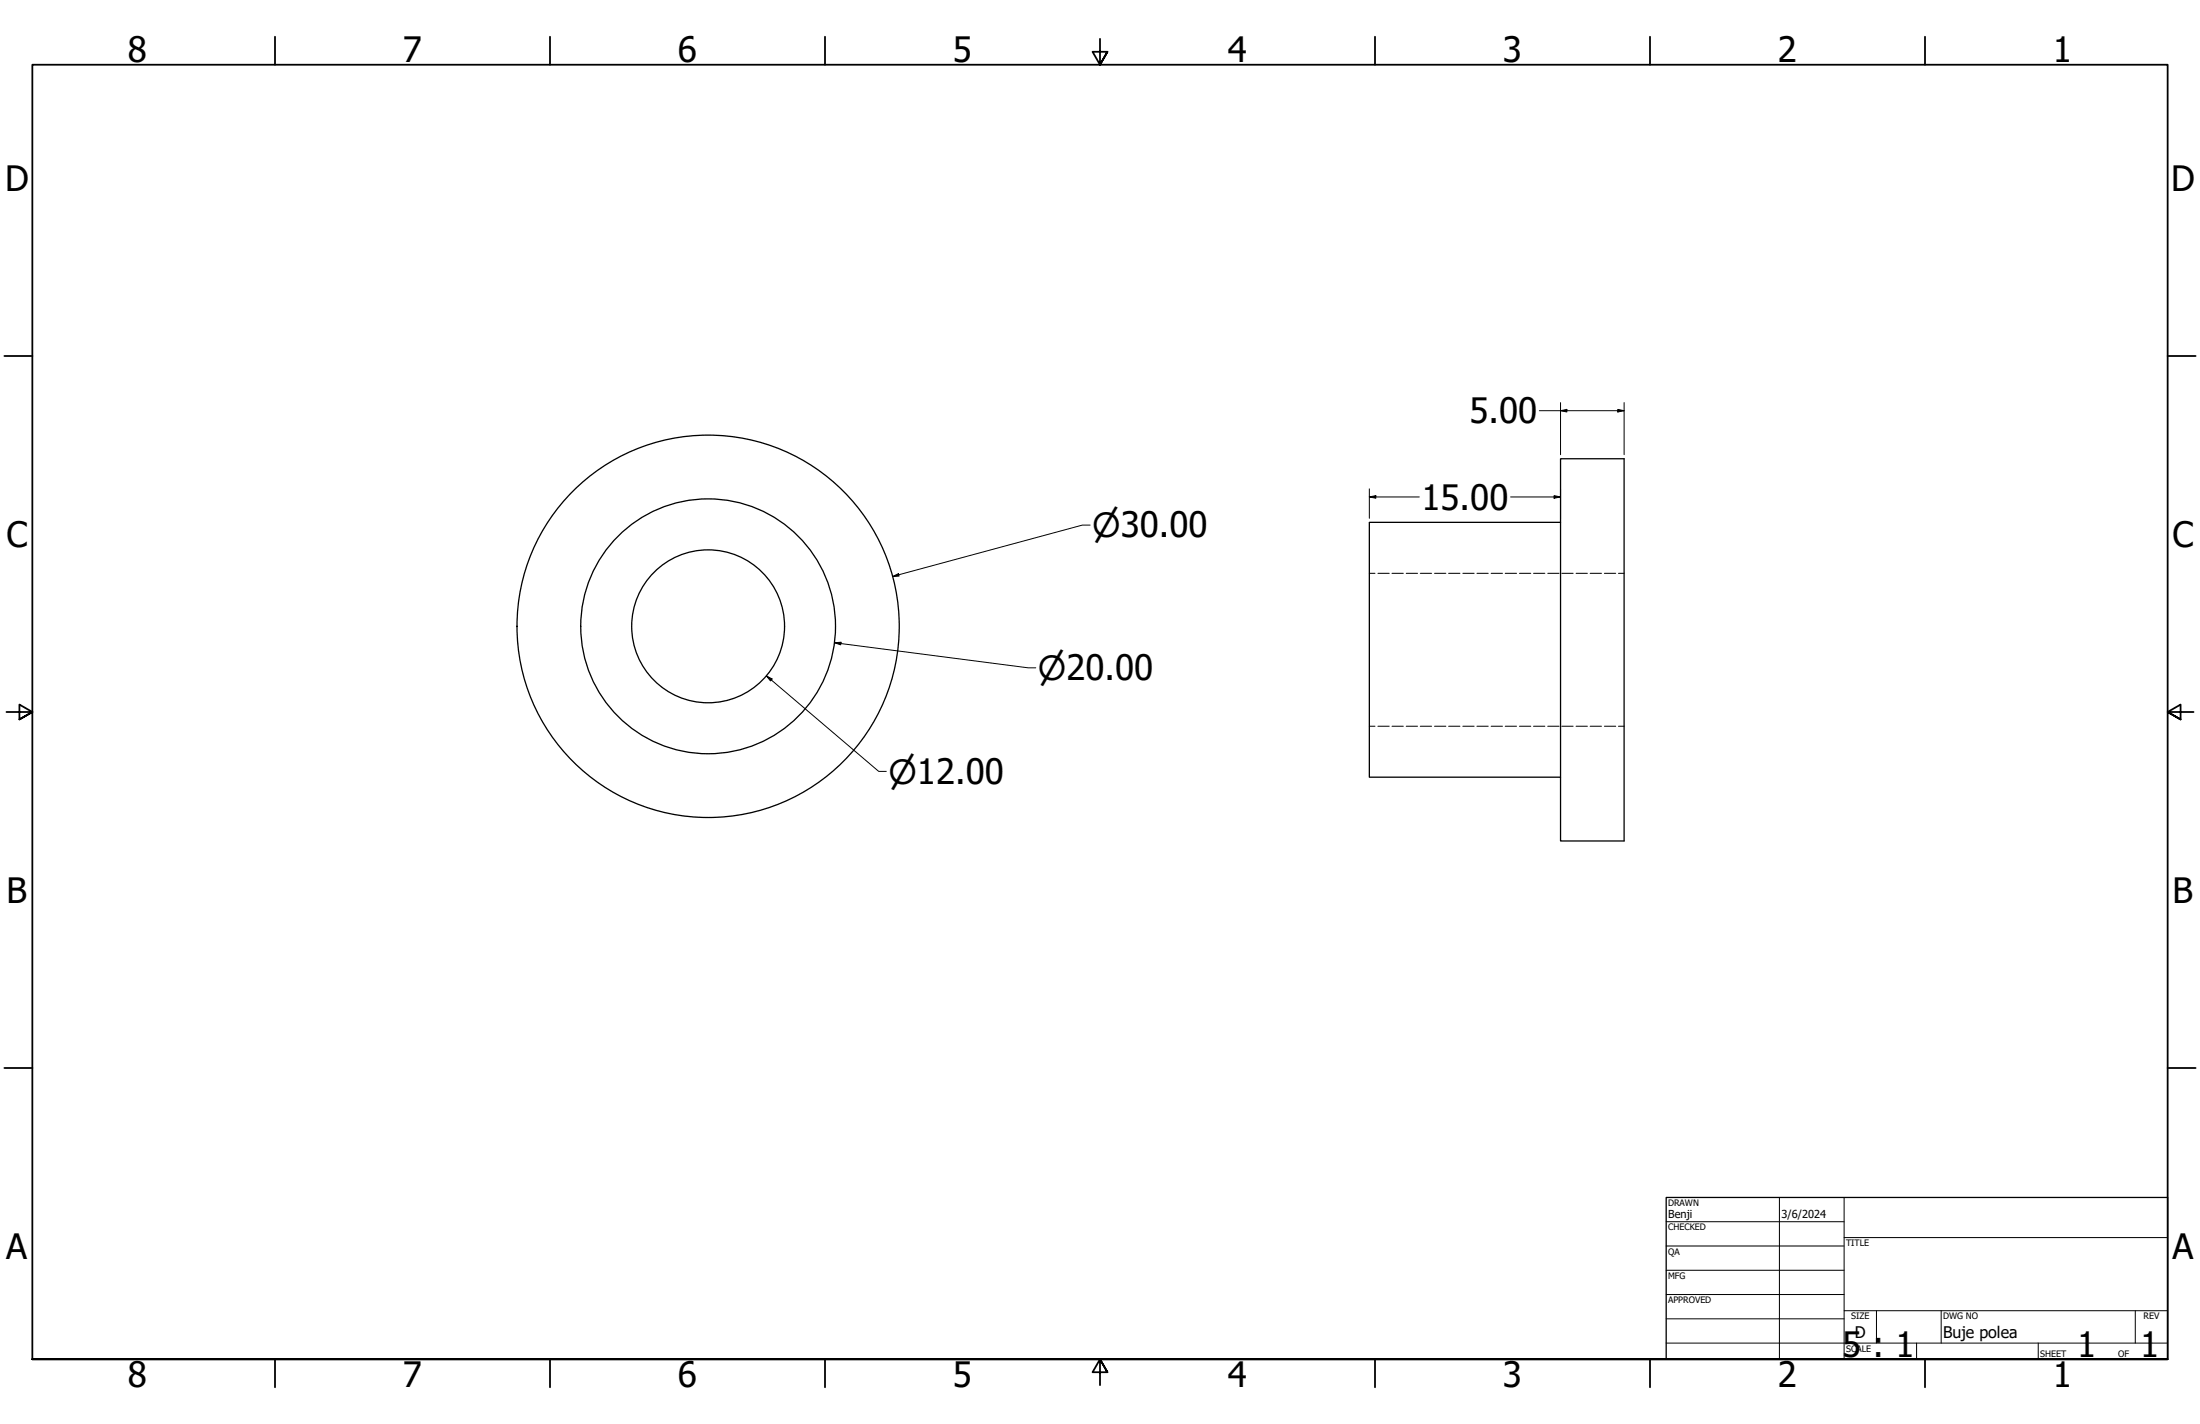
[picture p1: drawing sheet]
<svg xmlns="http://www.w3.org/2000/svg" width="864mm" height="559mm" viewBox="0 0 864 559" stroke-linecap="round" stroke-linejoin="round" font-family="sans-serif">
<!-- layer: Visible (ANSI) -->
<g fill="none" stroke="#000" stroke-width=".51">
<path d="M612.6 180h24.9v150h-24.9zM612.6 205h-75.1v100h75.1"/>
<circle cx="278" cy="245.8" r="30"/>
<circle cx="278" cy="245.8" r="50"/>
<circle cx="278" cy="245.8" r="75"/>
</g>
<!-- layer: Hidden (ANSI) -->
<g fill="none" stroke="#000" stroke-width=".39">
<path d="M537.5 225h2.3M540.9 225h4.4M546.4 225h4.5M552 225h4.5M557.5 225h4.5M563.1 225h4.5M568.6 225h4.5M574.2 225h4.5M579.8 225h4.4M585.3 225h4.5M590.9 225h4.4M596.5 225h4.4"/>
<path d="M602 225h4.4M607.6 225h4.4M613.1 225h4.4M618.7 225h4.4M624.2 225h4.4M629.8 225h4.4M635.3 225h2.2M537.5 285h2.3M540.9 285h4.4M546.4 285h4.5M552 285h4.5M557.5 285h4.5"/>
<path d="M563.1 285h4.5M568.6 285h4.5M574.2 285h4.5M579.8 285h4.4M585.3 285h4.5M590.9 285h4.4M596.5 285h4.4M602 285h4.4M607.6 285h4.4M613.1 285h4.4M618.7 285h4.4M624.2 285h4.4"/>
<path d="M629.8 285h4.4M635.3 285h2.2"/>
</g>
<!-- layer: Border (ANSI) -->
<g fill="none" stroke="#000" stroke-width=".7">
<path d="M107.9 14.4v11M215.9 14.4v11M323.8 14.4v11M431.8 15.2v10.2l-2.9-5.1h5.8l-2.9 5.1 2.9-5.1M539.8 14.4v11M647.7 14.4v11M755.6 14.4v11M1.7 139.7h11M850.9 139.7h11M2.5 279.4h10.2l-5.1-2.9v5.8l5.1-2.9-5.1 2.9M861.1 279.4h-10.2l5.1-2.9v5.8l-5.1-2.9 5.1 2.9M1.7 419.1h11"/>
<path d="M850.9 419.1h11M12.7 533.4v-508h838.2v508h-838.2h838.2M107.9 533.4v11M215.9 533.4v11M323.8 533.4v11M434.7 538.5l-2.9-5.1 2.9 5.1h-5.8l2.9-5.1v10.2M539.8 533.4v11M647.7 533.4v11M755.6 533.4v11"/>
</g>
<!-- layer: Title (ANSI) -->
<g fill="none" stroke="#000" stroke-width=".39">
<path d="M654 479.4h69.9M698.5 469.9v63.5M723.9 469.9v63.5M654 488.9h69.9M654 498.5h69.9M723.9 485.6h127M654 508h69.9M654 517.5h69.9M723.9 514.3h127M736.6 514.3v12.7M762 514.3v12.7M838.2 514.3v12.7"/>
<path d="M654 527h196.9M752.3 527v6.4M800.1 527v6.4"/>
</g>
<path d="M654 469.9h196.9v63.5h-196.9z" fill="none" stroke="#000" stroke-width=".51"/>
<!-- layer: Dimension (ANSI) -->
<g fill="none" stroke="#000" stroke-width=".39">
<path d="M612.6 158v20.4M637.5 158v20.4M604.3 161.2h33.2M612.6 161.2l2.5-.5v1zM635.1 160.7l2.4 .5-2.4 .5zM537.5 195l2.6-.5v1zM537.5 195h19.6M537.5 191.8v11.6M593 195h19.6M610 194.5l2.6 .5-2.6 .5zM612.6 191.8v11.6M427.9 206.1h-3l-74.5 20.2"/>
<path d="M350.4 226.3l2.3-1.2 .2 1zM327.6 252.2l2.5-.2-.1 1zM327.6 252.2l76 9.9h3M300.9 265.2l2.2 1.2-.6 .8zM300.9 265.2l44 37.5h3"/>
</g>
<path d="M612.6 161.2l2.5-.5v1zM635.1 160.7l2.4 .5-2.4 .5zM537.5 195l2.6-.5v1zM610 194.5l2.6 .5-2.6 .5zM350.4 226.3l2.3-1.2 .2 1zM327.6 252.2l2.5-.2-.1 1zM300.9 265.2l2.2 1.2-.6 .8z" fill="#000"/>
<g font-size="13.7">
<text x="50.2" y="24.4">8</text>
<text x="158.2" y="24.4">7</text>
<text x="266.1" y="24.4">6</text>
<text x="374.1" y="24.4">5</text>
<text x="482" y="24.4">4</text>
<text x="590" y="24.4">3</text>
<text x="697.9" y="24.4">2</text>
<text x="805.9" y="24.4">1</text>
<text x="2" y="74.9">D</text>
<text x="852.2" y="74.9">D</text>
<text x="576.8" y="166.1">5.00</text>
<text x="558" y="200">15.00</text>
<text x="2.5" y="214.6">C</text>
<text x="852.8" y="214.6">C</text>
<text x="2.6" y="354.3">B</text>
<text x="852.9" y="354.3">B</text>
<text x="2.5" y="494">A</text>
<text x="852.7" y="494">A</text>
<text x="723.1" y="532.4">5 : 1</text>
<text x="815.4" y="532.6">1</text>
<text x="840.1" y="532.6">1</text>
<text x="50.2" y="544.4">8</text>
<text x="158.2" y="544.4">7</text>
<text x="266.1" y="544.4">6</text>
<text x="374.1" y="544.4">5</text>
<text x="482" y="544.4">4</text>
<text x="590" y="544.4">3</text>
<text x="697.9" y="544.4">2</text>
<text x="805.9" y="544.4">1</text>
</g>
<g font-size="13.1">
<text x="428.7" y="210.9">⌀30.00</text>
<text x="407.4" y="266.9">⌀20.00</text>
<text x="348.7" y="307.5">⌀12.00</text>
</g>
<g font-size="6.3">
<text x="728.1" y="524.9">D</text>
<text x="762.8" y="525">Buje polea</text>
</g>
<g font-size="4.3">
<text x="654.8" y="477.8">Benji</text>
<text x="699.3" y="478">3/6/2024</text>
</g>
<g font-size="3.5">
<text x="654.8" y="473.2">DRAWN</text>
<text x="654.8" y="482.8">CHECKED</text>
<text x="724.7" y="488.9">TITLE</text>
<text x="654.8" y="492.3">QA</text>
<text x="654.8" y="501.8">MFG</text>
<text x="654.8" y="511.4">APPROVED</text>
<text x="726.7" y="517.7">SIZE</text>
<text x="762.8" y="517.7">DWG NO</text>
<text x="841.4" y="517.7">REV</text>
<text x="724.7" y="530.4">SCALE</text>
<text x="800.9" y="532.6">SHEET</text>
<text x="831.5" y="532.6">OF</text>
</g>
</svg>
